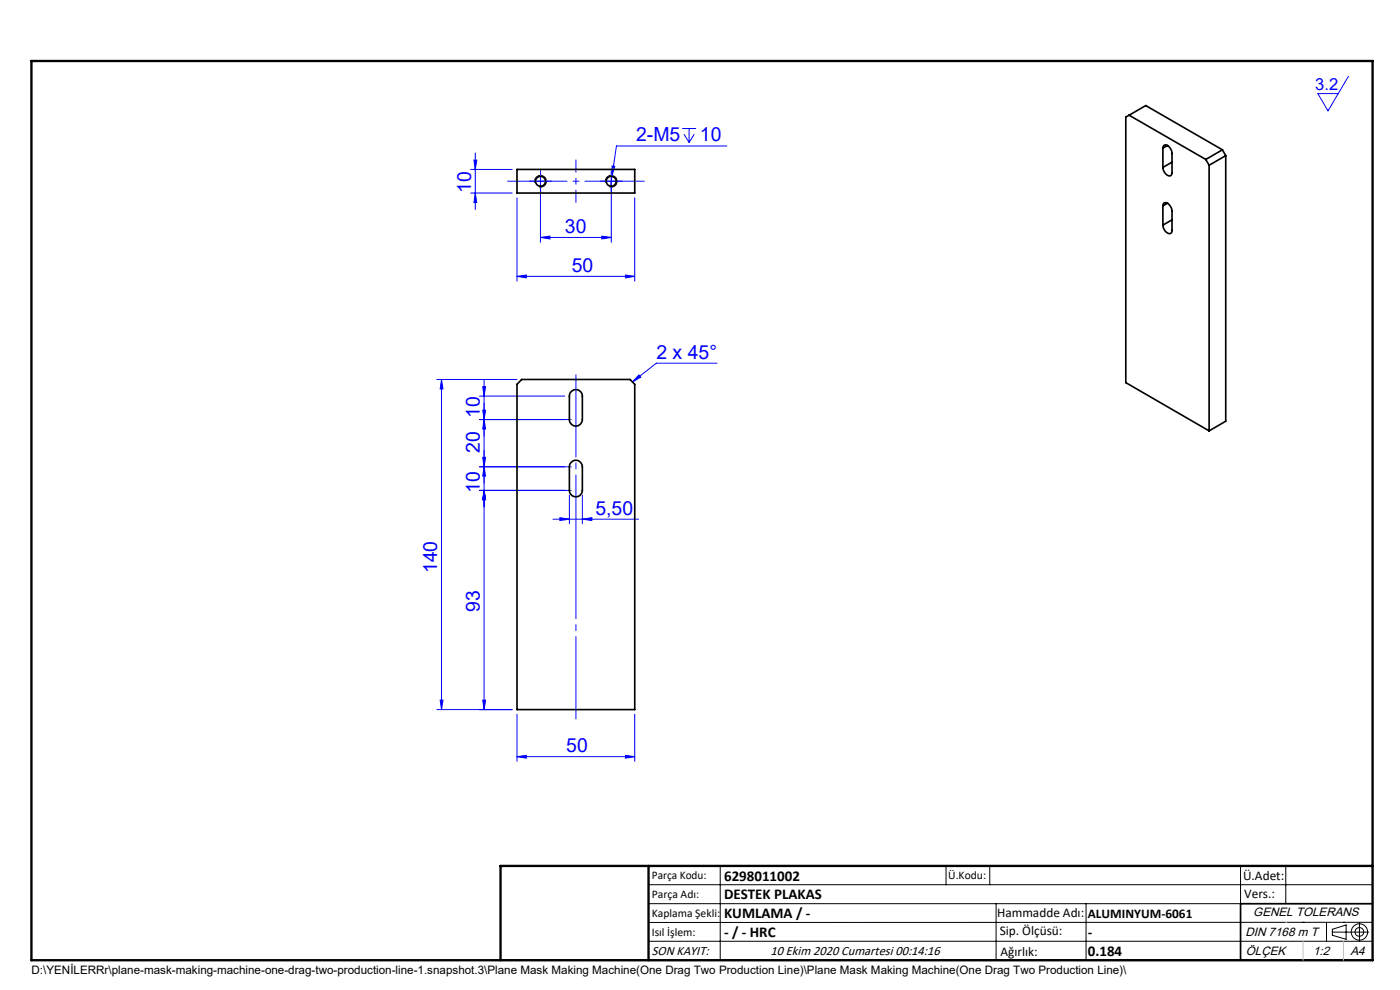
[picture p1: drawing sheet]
<svg xmlns="http://www.w3.org/2000/svg" width="297mm" height="210mm" viewBox="0 0 297 210" stroke-linecap="round" stroke-linejoin="round" font-family="sans-serif">
<g fill="none" stroke="#00f" stroke-width=".21">
<path d="M286.1 16.2l-4.4 7.3-2.1-3.6h4.3M99.8 35.9h8.9M100.5 34h.6l-.3 1.9zM100.8 32.4v12M113.4 38.4h2.5M114.7 37.2v14.2M128.4 38.4h2.5M129.7 37.2v14.2M129.9 35.2l.5 .1-.5 1.9zM129.9 37.2l-.4 2.5M144.7 27.3h3M145.1 28.5l1.1 1.7"/>
<path d="M146.2 27.3v2.9M147.3 28.5l-1.1 1.7M154.2 31h-23.4l-.9 6.2M99.8 40.9h8.9M100.8 40.9l.3 2.1h-.6zM109.7 58.6l2-.3v.6zM109.7 42v17.6M109.7 58.6h25M114.7 50.4l2-.3v.6zM114.7 50.4h15M127.7 50.1l2 .3-2 .3zM132.7 58.3l2 .3-2 .3z"/>
<path d="M134.7 42v17.6M135.5 79.5l.4 .5-1.7 1zM152.1 77h-12.9l-5 4M92.7 80.5h17M93.7 80.5l.3 2h-.6zM93.7 80.5v70M101.7 84h18.1M102.4 87h.6l-.3 2zM102.4 97h.6l-.3 2zM102.4 82h.6l-.3 2zM102.7 80.5v70M102.7 99l.3 2h-.6z"/>
<path d="M102.7 89l.3 2h-.6zM121.2 99h-19.5M121.2 89h-19.5M101.7 104h19.5M102.7 104l.3 2h-.6zM117.3 110.1h18.2M118.8 109.8l2 .3-2 .3zM120.8 105v6.1M123.5 110.1l2.1-.3v.6zM123.5 105v6.1M92.7 150.5h16M93.4 148.5h.6l-.3 2z"/>
<path d="M102.4 148.5h.6l-.3 2zM109.7 151.5v10M134.7 151.5v10M109.7 160.5l2-.3v.6zM109.7 160.5h25M132.7 160.2l2 .3-2 .3z"/>
</g>
<g fill="none" stroke="#000" stroke-width=".21">
<path d="M113.5 38.8a1.25 1.25 0 0 1 1.1-1.6 1.25 1.25 0 0 1 1.3 1.4 1.25 1.25 0 0 1-1.6 1.1M128.4 38.8a1.25 1.25 0 0 1 1.2-1.6 1.25 1.25 0 0 1 1.3 1.4 1.25 1.25 0 0 1-1.6 1.1M137.6 187.7h153.6M137.6 191.7h153.6M137.6 199.7h153.6M152.8 183.7v20M200.7 183.7v4M210 183.7v4M211.3 191.7v12M230.4 191.7v12M263.2 183.7v20M272.8 183.7v8"/>
<path d="M276.4 195.6h.1M281.4 195.6v4.1M282.6 197.7h7.8M282.6 197.1l3-.9v3l-3-.8zM285 195.6h.1M288.4 195.8v3.8M291.2 195.6l-153.6 .1"/>
<circle cx="288.4" cy="197.7" r="1.74"/>
<circle cx="288.4" cy="197.7" r=".93"/>
</g>
<path d="M122.2 152.5v-73" fill="none" stroke="#00f" stroke-width=".21" stroke-dasharray="30.5 1.3 1.3 1.3" stroke-dashoffset="13"/>
<path d="M122.2 33.9v9" fill="none" stroke="#00f" stroke-width=".21" stroke-dasharray="30.5 1.3 1.3 1.3" stroke-dashoffset="27.9"/>
<path d="M107.7 38.4h29" fill="none" stroke="#00f" stroke-width=".21" stroke-dasharray="30.5 1.3 1.3 1.3" stroke-dashoffset="17.9"/>
<path d="M291.2 191.7h-28v12M106.2 203.7h185" fill="none" stroke="#000" stroke-width=".35"/>
<path d="M6.7 12.9h284.5v190.8h-284.5zM137.6 183.7v20M291.2 183.7h-185v20" fill="none" stroke="#000" stroke-width=".5"/>
<path d="M272.8 195.6h.1M276.4 199.7v4M285 199.7v4" fill="none" stroke="#c0c0c0" stroke-width=".21"/>
<path d="M113.4 38.4h-1M114.7 37.2v-1.1M114.7 39.7v1M115.9 38.4h1.1M128.4 38.4h-1M129.7 37.2v-1.1M129.7 39.7v1M130.9 38.4h1.1" fill="none" stroke="#00f" stroke-width=".21" stroke-dasharray="30.5 1.3 1.3 1.3"/>
<g fill="#00f">
<path d="M118.8 109.8l2 .3-2 .3zM123.5 110.1l2.1-.3v.6zM135.5 79.5l.4 .5-1.7 1zM129.9 35.2v2l.5-1.9z"/>
<path d="M114.7 50.4l2-.3v.6zM127.7 50.1l2 .3-2 .3z"/>
<path d="M109.7 160.5l2-.3v.6zM132.7 160.2l2 .3-2 .3z"/>
<path d="M102.7 99l.3 2h-.6zM102.4 87h.6l-.3 2z"/>
<path d="M93.4 148.5h.6l-.3 2zM93.7 80.5l.3 2h-.6z"/>
<path d="M102.7 104l.3 2h-.6zM102.4 148.5h.6l-.3 2zM102.4 97h.6l-.3 2zM102.7 104l.3 2h-.6zM102.4 82h.6l-.3 2zM102.7 89l.3 2h-.6zM100.5 34h.6l-.3 1.9zM100.8 40.9l.3 2.1h-.6z"/>
<path d="M109.7 58.6l2-.3v.6zM132.7 58.3l2 .3-2 .3z"/>
</g>
<g fill="none" stroke="#000" stroke-width=".35">
<path d="M109.7 35.9h25v5h-25zM239.5 24.4l-.7 .4v56.4l17.7 10.2M239.5 24.4l16.3 9.4M239.5 24.4l3.6-2 16.2 9.4M246.7 31.4a.68 .68 0 0 1 .5-.7 .68 .68 0 0 1 .8 .4l.5 .9 .1 .6v4a.68 .68 0 0 1-.5 .7 .68 .68 0 0 1-.8-.4l-.4-.5-.2-.9M246.7 31.4v4.1M247.7 30.9l-1 .5M248.6 34.4l-1.9 1.1M255.8 33.8l.7 1.3M256.5 35.1v56.3M259.3 31.8l-3.5 2M259.3 31.8l.7 1.2"/>
<path d="M260 33l-3.5 2.1M260 33v56.4l-3.5 2M246.7 43.7a.68 .68 0 0 1 .5-.7 .68 .68 0 0 1 .8 .4l.5 .8 .1 .6v4.1a.68 .68 0 0 1-.5 .7 .68 .68 0 0 1-.8-.4l-.5-.8-.1-.6M246.7 43.7v4.1M247.7 43.1l-1 .6M248.6 46.6l-1.9 1.2M110.7 80.5h23l1 1v69h-25v-69zM121.1 83.1a1.36 1.36 0 0 1 1.6-.4 1.36 1.36 0 0 1 .8 1.3v5a1.38 1.38 0 0 1-1.3 1.4 1.38 1.38 0 0 1-1.4-1.4v-5l.1-.6zM121.1 98.1a1.36 1.36 0 0 1 1.6-.4 1.36 1.36 0 0 1 .8 1.3v5a1.38 1.38 0 0 1-1.3 1.4 1.38 1.38 0 0 1-1.4-1.4v-5z"/>
<circle cx="114.7" cy="38.5" r="1.05"/>
<circle cx="129.7" cy="38.4" r="1.06"/>
</g>
<g font-size="4.1" fill="#00f">
<text x="134.9" y="30">2-M5</text>
<text x="148.5" y="30">10</text>
<text x="99.9" y="40.9" transform="rotate(-90 99.9 40.9)">10</text>
<text x="119.8" y="49.4">30</text>
<text x="121.3" y="57.7">50</text>
<text x="139.3" y="76.1">2 x 45°</text>
<text x="101.8" y="88.6" transform="rotate(-90 101.8 88.6)">10</text>
<text x="101.8" y="96" transform="rotate(-90 101.8 96)">20</text>
<text x="101.8" y="104.6" transform="rotate(-90 101.8 104.6)">10</text>
<text x="126.3" y="109.2">5,50</text>
<text x="92.8" y="121.6" transform="rotate(-90 92.8 121.6)">140</text>
<text x="101.8" y="129.8" transform="rotate(-90 101.8 129.8)">93</text>
<text x="120.1" y="159.6">50</text>
</g>
<text font-size="3.5" fill="#00f" x="279" y="19.1">3.2</text>
<g font-size="3.2">
<text x="153.6" y="190.8">DESTEK PLAKAS</text>
<text x="153.6" y="186.8">6298011002</text>
<text x="153.6" y="194.8">KUMLAMA / -</text>
<text x="153.6" y="198.8">- / - HRC</text>
<text x="230.8" y="198.7">-</text>
<text x="230.8" y="202.8">0.184</text>
</g>
<g font-size="2.8">
<text x="263.7" y="186.7">Ü.Adet:</text>
<text x="263.9" y="190.5">Vers.:</text>
<text x="211.5" y="194.5">Hammadde Adı:</text>
<text x="230.8" y="194.7">ALUMINYUM-6061</text>
<text x="138.3" y="202.6">SON KAYIT:</text>
<text x="163.5" y="202.6">10 Ekim 2020 Cumartesi 00:14:16</text>
<text x="212.1" y="198.4">Sip. Ölçüsü:</text>
<text x="212.2" y="202.7">Ağırlık:</text>
</g>
<g font-size="2.6">
<text x="265.9" y="194.4">GENEL TOLERANS</text>
<text x="264.2" y="198.5">DIN 7168 m T</text>
<text x="264.3" y="202.6">ÖLÇEK</text>
<text x="278.5" y="202.6">1:2</text>
<text x="286.5" y="202.6">A4</text>
</g>
<g font-size="2.5">
<text x="138.3" y="186.4">Parça Kodu:</text>
<text x="138.3" y="190.5">Parça Adı:</text>
<text x="201.2" y="186.5">Ü.Kodu:</text>
<text x="138.3" y="194.5">Kaplama Şekli:</text>
<text x="138.3" y="198.6">Isıl İşlem:</text>
<text x="6.7" y="206.7">D:\YENİLERRr\plane-mask-making-machine-one-drag-two-production-line-1.snapshot.3\Plane Mask Making Machine(One Drag Two Production Line)\Plane Mask Making Machine(One Drag Two Production Line)\</text>
</g>
</svg>
